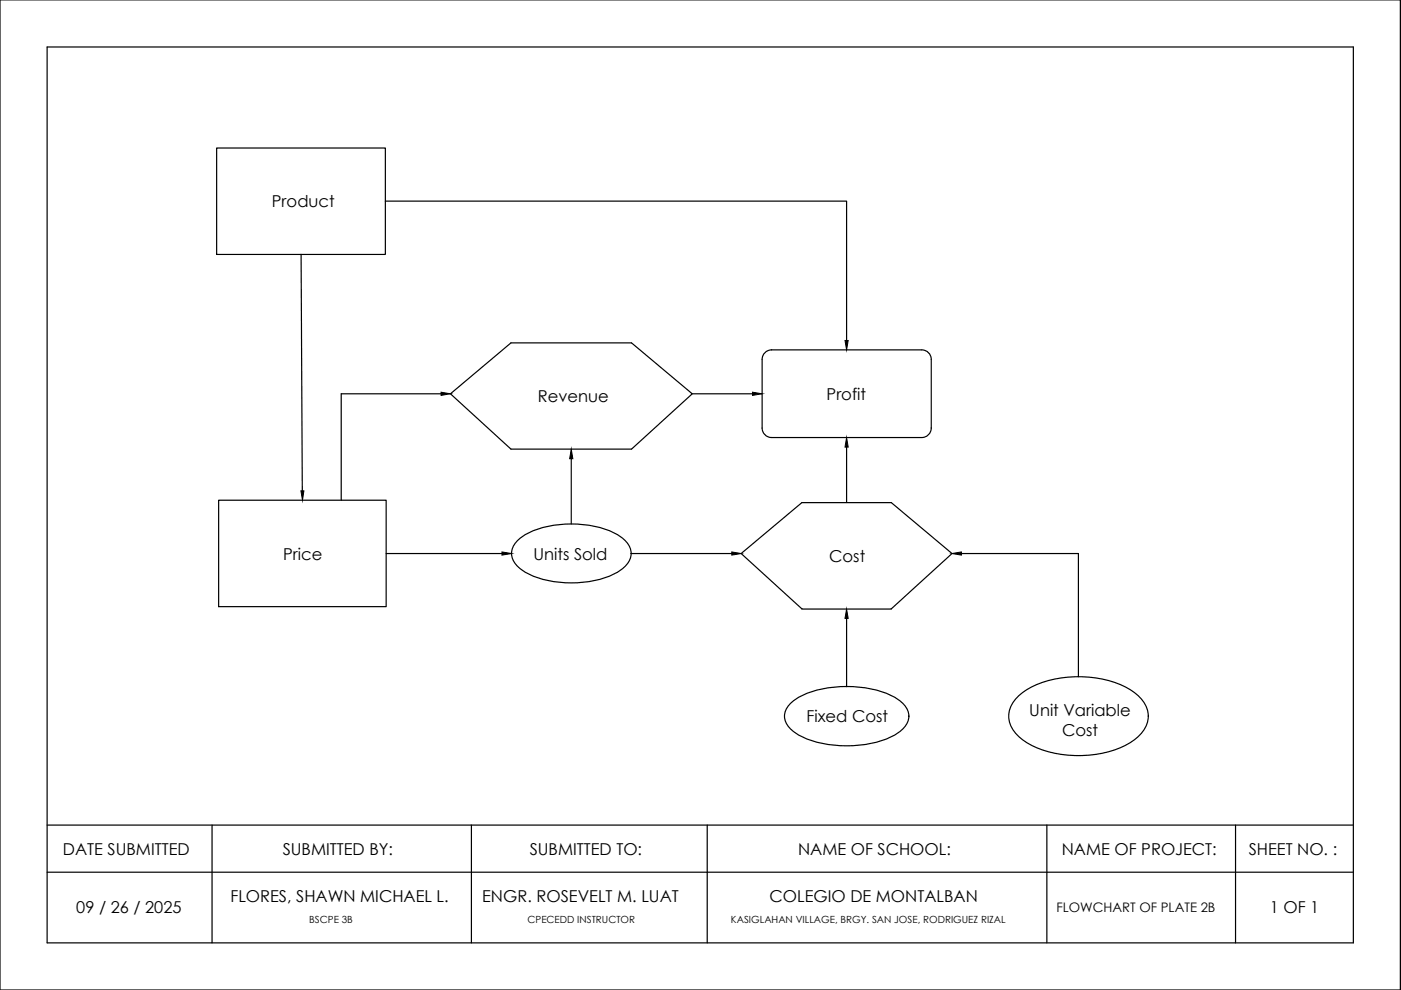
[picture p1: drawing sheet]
<svg xmlns="http://www.w3.org/2000/svg" width="297mm" height="210mm" viewBox="0 0 297 210" stroke-linecap="round" stroke-linejoin="round" font-family="sans-serif">
<!-- layer: 0 -->
<g fill="none" stroke="#000" stroke-width=".25">
<path d="M0 0h296.9v209.9h-296.9zM296.9 0v209.9M10 10h276.9v189.9h-276.9zM45.9 31.4h35.8v22.5h-35.8zM63.8 53.9l.3 50.2M81.7 42.6h97.8v29.6M161.6 76.2a2.01 2.01 0 0 1 2-2h31.8a2.01 2.01 0 0 1 2 2M161.6 76.2v14.6M197.4 76.2v14.6M93.5 83.5h-21.2v22.6M95.5 83.5l12.8-10.8h25.6l12.9 10.8-12.9 11.7h-25.6zM121.1 97.3v13.8"/>
<path d="M146.8 83.5h12.8M161.6 90.8a2.01 2.01 0 0 0 2 2h31.8a2.01 2.01 0 0 0 2-2M179.5 94.8v11.8M46.4 106.1h35.5v22.5h-35.5zM81.9 117.4h24.5M109.9 114.4a16.9 16.9 0 0 1 11.2-3.3 18.8 18.8 0 0 1 10.4 2.7 4 4 0 0 1 1.9 5.1 9.4 9.4 0 0 1-6.3 4 23 23 0 0 1-15.4-1.4 5.2 5.2 0 0 1-3.2-4.2 4 4 0 0 1 1.4-2.9zM133.8 117.4h21.4M157.1 117.4l12.9-10.8h19l12.8 10.8-12.8 11.7h-19zM203.8 117.4h24.8v26.1M179.5 131.1v14.5M167.9 148.9a17.2 17.2 0 0 1 10-3.3 21.5 21.5 0 0 1 12.4 2.7 4 4 0 0 1 2 5.1 9 9 0 0 1-5.3 3.6 24.5 24.5 0 0 1-17.3-1 5.2 5.2 0 0 1-3.4-4.2 4 4 0 0 1 1.6-2.9zM216.2 147.4a20.2 20.2 0 0 1 14.2-3.9 18.4 18.4 0 0 1 10.8 3.9 5.5 5.5 0 0 1 0 8.9 20.2 20.2 0 0 1-14.3 3.8 18.4 18.4 0 0 1-10.7-3.8 5.5 5.5 0 0 1 0-8.9z"/>
<path d="M10 174.9h276.9M45 174.9v25M99.9 174.9v25M149.9 174.9v25M222 174.9v25M262 174.9v25M10 184.9h276.9"/>
</g>
<path d="M179.2 72.2h.6l-.3 2zM93.5 83.2l2 .3-2 .3zM121.1 95.2l.4 2.1h-.7zM159.6 83.2l2 .3-2 .3zM179.5 92.8l.3 2h-.6zM63.8 104.1h.6l-.3 2zM106.4 117l2.1 .4-2.1 .3zM155.2 117l1.9 .4-1.9 .3zM201.8 117.4l2-.4v.7zM179.5 129.1l.3 2h-.6z" fill="#000" stroke="#000" stroke-width=".21"/>
<g font-size="3.5">
<text x="57.7" y="44">Product</text>
<text x="114" y="85.2">Revenue</text>
<text x="175.3" y="84.8">Profit</text>
<text x="60" y="118.7">Price</text>
<text x="113.1" y="118.7">Units Sold</text>
<text x="175.8" y="119.1">Cost</text>
<text x="171" y="153.2">Fixed Cost</text>
<text x="218.2" y="151.7">Unit Variable</text>
<text x="225.2" y="156">Cost</text>
<text x="13.3" y="181.2">DATE SUBMITTED</text>
<text x="59.9" y="181.2">SUBMITTED BY:</text>
<text x="112.3" y="181.2">SUBMITTED TO:</text>
<text x="169.2" y="181.2">NAME OF SCHOOL:</text>
<text x="225.1" y="181.2">NAME OF PROJECT:</text>
<text x="264.8" y="181.2">SHEET NO. :</text>
<text x="48.9" y="191.3">FLORES, SHAWN MICHAEL L.</text>
<text x="102.2" y="191.3">ENGR. ROSEVELT M. LUAT</text>
<text x="163.2" y="191.3">COLEGIO DE MONTALBAN</text>
<text x="16.2" y="193.5">09 / 26 / 2025</text>
<text x="269.2" y="193.5">1 OF 1</text>
</g>
<text font-size="2.8" x="224" y="193.3">FLOWCHART OF PLATE 2B</text>
<g font-size="2.1">
<text x="65.6" y="195.6">BSCPE 3B</text>
<text x="111.8" y="195.6">CPECEDD INSTRUCTOR</text>
<text x="155" y="195.6">KASIGLAHAN VILLAGE, BRGY. SAN JOSE, RODRIGUEZ RIZAL</text>
</g>
</svg>
